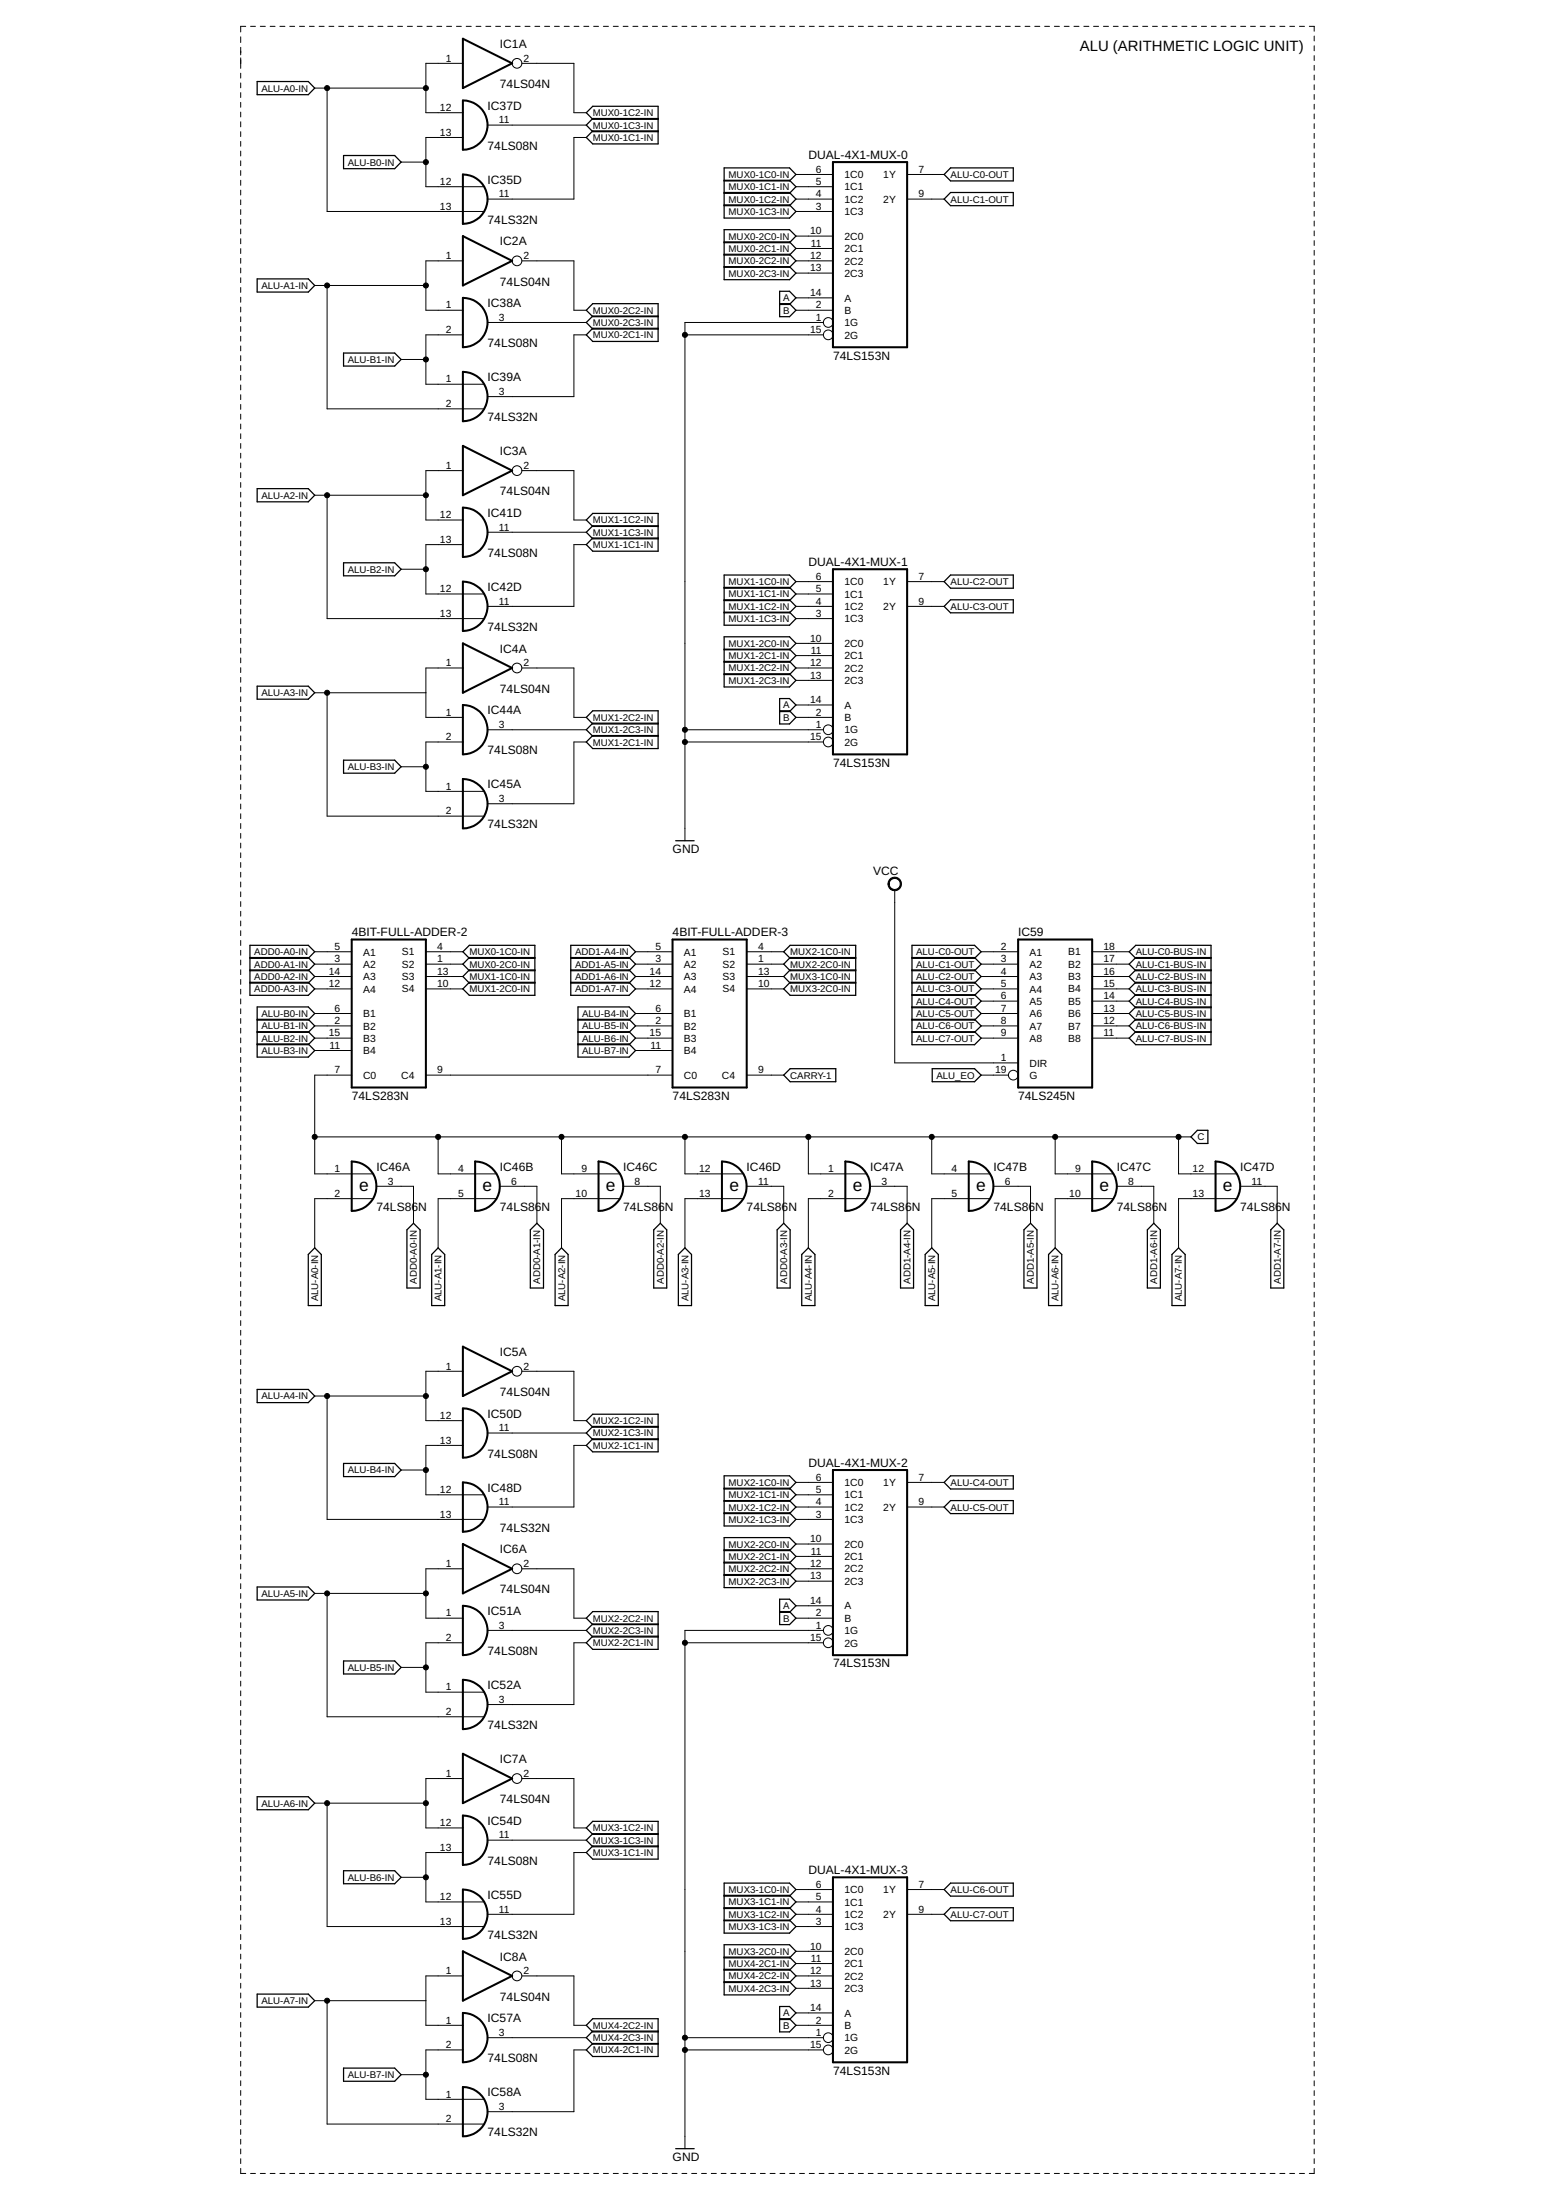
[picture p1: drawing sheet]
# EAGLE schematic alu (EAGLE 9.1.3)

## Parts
4BIT-FULL-ADDER-2  74LS283N  [DIL16]
4BIT-FULL-ADDER-3  74LS283N  [DIL16]
DUAL-4X1-MUX-0  74LS153N  [DIL16]
DUAL-4X1-MUX-1  74LS153N  [DIL16]
DUAL-4X1-MUX-2  74LS153N  [DIL16]
DUAL-4X1-MUX-3  74LS153N  [DIL16]
IC1  74LS04N  [DIL14]
IC2  74LS04N  [DIL14]
IC3  74LS04N  [DIL14]
IC4  74LS04N  [DIL14]
IC5  74LS04N  [DIL14]
IC6  74LS04N  [DIL14]
IC7  74LS04N  [DIL14]
IC8  74LS04N  [DIL14]
IC35  74LS32N  [DIL14]
IC37  74LS08N  [DIL14]
IC38  74LS08N  [DIL14]
IC39  74LS32N  [DIL14]
IC41  74LS08N  [DIL14]
IC42  74LS32N  [DIL14]
IC44  74LS08N  [DIL14]
IC45  74LS32N  [DIL14]
IC46  74LS86N  [DIL14]
IC47  74LS86N  [DIL14]
IC48  74LS32N  [DIL14]
IC50  74LS08N  [DIL14]
IC51  74LS08N  [DIL14]
IC52  74LS32N  [DIL14]
IC54  74LS08N  [DIL14]
IC55  74LS32N  [DIL14]
IC57  74LS08N  [DIL14]
IC58  74LS32N  [DIL14]
IC59  74LS245N  [DIL20]

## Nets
A: DUAL-4X1-MUX-0.14(A) DUAL-4X1-MUX-1.14(A) DUAL-4X1-MUX-2.14(A) DUAL-4X1-MUX-3.14(A)
ADD0-A0-IN: 4BIT-FULL-ADDER-2.5(A1) IC46.3(A:O)
ADD0-A1-IN: 4BIT-FULL-ADDER-2.3(A2) IC46.6(B:O)
ADD0-A2-IN: 4BIT-FULL-ADDER-2.14(A3) IC46.8(C:O)
ADD0-A3-IN: 4BIT-FULL-ADDER-2.12(A4) IC46.11(D:O)
ADD1-A4-IN: 4BIT-FULL-ADDER-3.5(A1) IC47.3(A:O)
ADD1-A5-IN: 4BIT-FULL-ADDER-3.3(A2) IC47.6(B:O)
ADD1-A6-IN: 4BIT-FULL-ADDER-3.14(A3) IC47.8(C:O)
ADD1-A7-IN: 4BIT-FULL-ADDER-3.12(A4) IC47.11(D:O)
ALU-A0-IN: IC1.1(A:I) IC35.13(D:I1) IC37.12(D:I0) IC46.2(A:I1)
ALU-A1-IN: IC2.1(A:I) IC38.1(A:I0) IC39.2(A:I1) IC46.5(B:I1)
ALU-A2-IN: IC3.1(A:I) IC41.12(D:I0) IC42.13(D:I1) IC46.10(C:I1)
ALU-A3-IN: IC4.1(A:I) IC44.1(A:I0) IC45.2(A:I1) IC46.13(D:I1)
ALU-A4-IN: IC5.1(A:I) IC47.2(A:I1) IC48.13(D:I1) IC50.12(D:I0)
ALU-A5-IN: IC6.1(A:I) IC47.5(B:I1) IC51.1(A:I0) IC52.2(A:I1)
ALU-A6-IN: IC7.1(A:I) IC47.10(C:I1) IC54.12(D:I0) IC55.13(D:I1)
ALU-A7-IN: IC8.1(A:I) IC47.13(D:I1) IC57.1(A:I0) IC58.2(A:I1)
ALU-B0-IN: 4BIT-FULL-ADDER-2.6(B1) IC35.12(D:I0) IC37.13(D:I1)
ALU-B1-IN: 4BIT-FULL-ADDER-2.2(B2) IC38.2(A:I1) IC39.1(A:I0)
ALU-B2-IN: 4BIT-FULL-ADDER-2.15(B3) IC41.13(D:I1) IC42.12(D:I0)
ALU-B3-IN: 4BIT-FULL-ADDER-2.11(B4) IC44.2(A:I1) IC45.1(A:I0)
ALU-B4-IN: 4BIT-FULL-ADDER-3.6(B1) IC48.12(D:I0) IC50.13(D:I1)
ALU-B5-IN: 4BIT-FULL-ADDER-3.2(B2) IC51.2(A:I1) IC52.1(A:I0)
ALU-B6-IN: 4BIT-FULL-ADDER-3.15(B3) IC54.13(D:I1) IC55.12(D:I0)
ALU-B7-IN: 4BIT-FULL-ADDER-3.11(B4) IC57.2(A:I1) IC58.1(A:I0)
ALU-C0-BUS-IN: IC59.18(B1)
ALU-C0-OUT: DUAL-4X1-MUX-0.7(1Y) IC59.2(A1)
ALU-C1-BUS-IN: IC59.17(B2)
ALU-C1-OUT: DUAL-4X1-MUX-0.9(2Y) IC59.3(A2)
ALU-C2-BUS-IN: IC59.16(B3)
ALU-C2-OUT: DUAL-4X1-MUX-1.7(1Y) IC59.4(A3)
ALU-C3-BUS-IN: IC59.15(B4)
ALU-C3-OUT: DUAL-4X1-MUX-1.9(2Y) IC59.5(A4)
ALU-C4-BUS-IN: IC59.14(B5)
ALU-C4-OUT: DUAL-4X1-MUX-2.7(1Y) IC59.6(A5)
ALU-C5-BUS-IN: IC59.13(B6)
ALU-C5-OUT: DUAL-4X1-MUX-2.9(2Y) IC59.7(A6)
ALU-C6-BUS-IN: IC59.12(B7)
ALU-C6-OUT: DUAL-4X1-MUX-3.7(1Y) IC59.8(A7)
ALU-C7-BUS-IN: IC59.11(B8)
ALU-C7-OUT: DUAL-4X1-MUX-3.9(2Y) IC59.9(A8)
ALU_EO: IC59.19(G)
B: DUAL-4X1-MUX-0.2(B) DUAL-4X1-MUX-1.2(B) DUAL-4X1-MUX-2.2(B) DUAL-4X1-MUX-3.2(B)
C: 4BIT-FULL-ADDER-2.7(C0) IC46.1(A:I0) IC46.4(B:I0) IC46.9(C:I0) IC46.12(D:I0) IC47.1(A:I0) IC47.4(B:I0) IC47.9(C:I0) IC47.12(D:I0)
CARRY-1: 4BIT-FULL-ADDER-3.9(C4)
GND: DUAL-4X1-MUX-0.1(1G) DUAL-4X1-MUX-0.15(2G) DUAL-4X1-MUX-1.1(1G) DUAL-4X1-MUX-1.15(2G) DUAL-4X1-MUX-2.1(1G) DUAL-4X1-MUX-2.15(2G) DUAL-4X1-MUX-3.1(1G) DUAL-4X1-MUX-3.15(2G)
MUX0-1C0: 4BIT-FULL-ADDER-2.4(S1) DUAL-4X1-MUX-0.6(1C0)
MUX0-1C1: DUAL-4X1-MUX-0.5(1C1) IC35.11(D:O)
MUX0-1C2: DUAL-4X1-MUX-0.4(1C2) IC1.2(A:O)
MUX0-1C3: DUAL-4X1-MUX-0.3(1C3) IC37.11(D:O)
MUX0-2C0: 4BIT-FULL-ADDER-2.1(S2) DUAL-4X1-MUX-0.10(2C0)
MUX0-2C1: DUAL-4X1-MUX-0.11(2C1) IC39.3(A:O)
MUX0-2C2: DUAL-4X1-MUX-0.12(2C2) IC2.2(A:O)
MUX0-2C3: DUAL-4X1-MUX-0.13(2C3) IC38.3(A:O)
MUX1-1C0: 4BIT-FULL-ADDER-2.13(S3) DUAL-4X1-MUX-1.6(1C0)
MUX1-1C1: DUAL-4X1-MUX-1.5(1C1) IC42.11(D:O)
MUX1-1C2: DUAL-4X1-MUX-1.4(1C2) IC3.2(A:O)
MUX1-1C3: DUAL-4X1-MUX-1.3(1C3) IC41.11(D:O)
MUX1-2C0: 4BIT-FULL-ADDER-2.10(S4) DUAL-4X1-MUX-1.10(2C0)
MUX1-2C1: DUAL-4X1-MUX-1.11(2C1)
MUX1-2C1-IN: IC45.3(A:O)
MUX1-2C2: DUAL-4X1-MUX-1.12(2C2)
MUX1-2C2-IN: IC4.2(A:O)
MUX1-2C3: DUAL-4X1-MUX-1.13(2C3)
MUX1-2C3-IN: IC44.3(A:O)
MUX2-1C0: 4BIT-FULL-ADDER-3.4(S1) DUAL-4X1-MUX-2.6(1C0)
MUX2-1C1: DUAL-4X1-MUX-2.5(1C1) IC48.11(D:O)
MUX2-1C2: DUAL-4X1-MUX-2.4(1C2) IC5.2(A:O)
MUX2-1C3: DUAL-4X1-MUX-2.3(1C3) IC50.11(D:O)
MUX2-2C0: 4BIT-FULL-ADDER-3.1(S2) DUAL-4X1-MUX-2.10(2C0)
MUX2-2C1: DUAL-4X1-MUX-2.11(2C1) IC52.3(A:O)
MUX2-2C2: DUAL-4X1-MUX-2.12(2C2) IC6.2(A:O)
MUX2-2C3: DUAL-4X1-MUX-2.13(2C3) IC51.3(A:O)
MUX3-1C0: 4BIT-FULL-ADDER-3.13(S3) DUAL-4X1-MUX-3.6(1C0)
MUX3-1C1: DUAL-4X1-MUX-3.5(1C1) IC55.11(D:O)
MUX3-1C2: DUAL-4X1-MUX-3.4(1C2) IC7.2(A:O)
MUX3-1C3: DUAL-4X1-MUX-3.3(1C3) IC54.11(D:O)
MUX3-2C0: 4BIT-FULL-ADDER-3.10(S4) DUAL-4X1-MUX-3.10(2C0)
MUX3-2C1: DUAL-4X1-MUX-3.11(2C1) IC58.3(A:O)
MUX3-2C2: DUAL-4X1-MUX-3.12(2C2) IC8.2(A:O)
MUX3-2C3: DUAL-4X1-MUX-3.13(2C3) IC57.3(A:O)
N$1: 4BIT-FULL-ADDER-2.9(C4) 4BIT-FULL-ADDER-3.7(C0)
VCC: IC59.1(DIR)
Unconnected: IC1.3(B:I) IC1.4(B:O) IC1.5(C:I) IC1.6(C:O) IC1.8(D:O) IC1.9(D:I) IC1.10(E:O) IC1.11(E:I) IC1.12(F:O) IC1.13(F:I) IC2.3(B:I) IC2.4(B:O) IC2.5(C:I) IC2.6(C:O) IC2.8(D:O) IC2.9(D:I) IC2.10(E:O) IC2.11(E:I) IC2.12(F:O) IC2.13(F:I) IC3.3(B:I) IC3.4(B:O) IC3.5(C:I) IC3.6(C:O) IC3.8(D:O) IC3.9(D:I) IC3.10(E:O) IC3.11(E:I) IC3.12(F:O) IC3.13(F:I) IC4.3(B:I) IC4.4(B:O) IC4.5(C:I) IC4.6(C:O) IC4.8(D:O) IC4.9(D:I) IC4.10(E:O) IC4.11(E:I) IC4.12(F:O) IC4.13(F:I) IC5.3(B:I) IC5.4(B:O) IC5.5(C:I) IC5.6(C:O) IC5.8(D:O) IC5.9(D:I) IC5.10(E:O) IC5.11(E:I) IC5.12(F:O) IC5.13(F:I) IC6.3(B:I) IC6.4(B:O) IC6.5(C:I) IC6.6(C:O) IC6.8(D:O) IC6.9(D:I) IC6.10(E:O) IC6.11(E:I) IC6.12(F:O) IC6.13(F:I) IC7.3(B:I) IC7.4(B:O) IC7.5(C:I) IC7.6(C:O) IC7.8(D:O) IC7.9(D:I) IC7.10(E:O) IC7.11(E:I) IC7.12(F:O) IC7.13(F:I) IC8.3(B:I) IC8.4(B:O) IC8.5(C:I) IC8.6(C:O) IC8.8(D:O) IC8.9(D:I) IC8.10(E:O) IC8.11(E:I) IC8.12(F:O) IC8.13(F:I) IC35.1(A:I0) IC35.2(A:I1) IC35.3(A:O) IC35.4(B:I0) IC35.5(B:I1) IC35.6(B:O) IC35.8(C:O) IC35.9(C:I0) IC35.10(C:I1) IC37.1(A:I0) IC37.2(A:I1) IC37.3(A:O) IC37.4(B:I0) IC37.5(B:I1) IC37.6(B:O) IC37.8(C:O) IC37.9(C:I0) IC37.10(C:I1) IC38.4(B:I0) IC38.5(B:I1) IC38.6(B:O) IC38.8(C:O) IC38.9(C:I0) IC38.10(C:I1) IC38.11(D:O) IC38.12(D:I0) IC38.13(D:I1) IC39.4(B:I0) IC39.5(B:I1) IC39.6(B:O) IC39.8(C:O) IC39.9(C:I0) IC39.10(C:I1) IC39.11(D:O) IC39.12(D:I0) IC39.13(D:I1) IC41.1(A:I0) IC41.2(A:I1) IC41.3(A:O) IC41.4(B:I0) IC41.5(B:I1) IC41.6(B:O) IC41.8(C:O) IC41.9(C:I0) IC41.10(C:I1) IC42.1(A:I0) IC42.2(A:I1) IC42.3(A:O) IC42.4(B:I0) IC42.5(B:I1) IC42.6(B:O) IC42.8(C:O) IC42.9(C:I0) IC42.10(C:I1) IC44.4(B:I0) IC44.5(B:I1) IC44.6(B:O) IC44.8(C:O) IC44.9(C:I0) IC44.10(C:I1) IC44.11(D:O) IC44.12(D:I0) IC44.13(D:I1) IC45.4(B:I0) IC45.5(B:I1) IC45.6(B:O) IC45.8(C:O) IC45.9(C:I0) IC45.10(C:I1) IC45.11(D:O) IC45.12(D:I0) IC45.13(D:I1) IC48.1(A:I0) IC48.2(A:I1) IC48.3(A:O) IC48.4(B:I0) IC48.5(B:I1) IC48.6(B:O) IC48.8(C:O) IC48.9(C:I0) IC48.10(C:I1) IC50.1(A:I0) IC50.2(A:I1) IC50.3(A:O) IC50.4(B:I0) IC50.5(B:I1) IC50.6(B:O) IC50.8(C:O) IC50.9(C:I0) IC50.10(C:I1) IC51.4(B:I0) IC51.5(B:I1) IC51.6(B:O) IC51.8(C:O) IC51.9(C:I0) IC51.10(C:I1) IC51.11(D:O) IC51.12(D:I0) IC51.13(D:I1) IC52.4(B:I0) IC52.5(B:I1) IC52.6(B:O) IC52.8(C:O) IC52.9(C:I0) IC52.10(C:I1) IC52.11(D:O) IC52.12(D:I0) IC52.13(D:I1) IC54.1(A:I0) IC54.2(A:I1) IC54.3(A:O) IC54.4(B:I0) IC54.5(B:I1) IC54.6(B:O) IC54.8(C:O) IC54.9(C:I0) IC54.10(C:I1) IC55.1(A:I0) IC55.2(A:I1) IC55.3(A:O) IC55.4(B:I0) IC55.5(B:I1) IC55.6(B:O) IC55.8(C:O) IC55.9(C:I0) IC55.10(C:I1) IC57.4(B:I0) IC57.5(B:I1) IC57.6(B:O) IC57.8(C:O) IC57.9(C:I0) IC57.10(C:I1) IC57.11(D:O) IC57.12(D:I0) IC57.13(D:I1) IC58.4(B:I0) IC58.5(B:I1) IC58.6(B:O) IC58.8(C:O) IC58.9(C:I0) IC58.10(C:I1) IC58.11(D:O) IC58.12(D:I0) IC58.13(D:I1)

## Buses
MUX0-1C[0..7],MUX0-2C[0..7],MUX1-1C[0..7],MUX1-2C[0..7]
MUX2-1C[0..3],MUX2-2C[0..3],MUX3-1C[0..3],MUX3-2C[0..3]

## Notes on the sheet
- ALU (ARITHMETIC LOGIC UNIT)

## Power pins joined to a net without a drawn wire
GND: 4BIT-FULL-ADDER-2.8(GND) 4BIT-FULL-ADDER-3.8(GND) DUAL-4X1-MUX-0.8(GND) DUAL-4X1-MUX-1.8(GND) DUAL-4X1-MUX-2.8(GND) DUAL-4X1-MUX-3.8(GND) IC1.7(P:GND) IC2.7(P:GND) IC3.7(P:GND) IC4.7(P:GND) IC5.7(P:GND) IC6.7(P:GND) IC7.7(P:GND) IC8.7(P:GND) IC35.7(P:GND) IC37.7(P:GND) IC38.7(P:GND) IC39.7(P:GND) IC41.7(P:GND) IC42.7(P:GND) IC44.7(P:GND) IC45.7(P:GND) IC46.7(P:GND) IC47.7(P:GND) IC48.7(P:GND) IC50.7(P:GND) IC51.7(P:GND) IC52.7(P:GND) IC54.7(P:GND) IC55.7(P:GND) IC57.7(P:GND) IC58.7(P:GND) IC59.10(GND)
VCC: 4BIT-FULL-ADDER-2.16(VCC) 4BIT-FULL-ADDER-3.16(VCC) DUAL-4X1-MUX-0.16(VCC) DUAL-4X1-MUX-1.16(VCC) DUAL-4X1-MUX-2.16(VCC) DUAL-4X1-MUX-3.16(VCC) IC1.14(P:VCC) IC2.14(P:VCC) IC3.14(P:VCC) IC4.14(P:VCC) IC5.14(P:VCC) IC6.14(P:VCC) IC7.14(P:VCC) IC8.14(P:VCC) IC35.14(P:VCC) IC37.14(P:VCC) IC38.14(P:VCC) IC39.14(P:VCC) IC41.14(P:VCC) IC42.14(P:VCC) IC44.14(P:VCC) IC45.14(P:VCC) IC46.14(P:VCC) IC47.14(P:VCC) IC48.14(P:VCC) IC50.14(P:VCC) IC51.14(P:VCC) IC52.14(P:VCC) IC54.14(P:VCC) IC55.14(P:VCC) IC57.14(P:VCC) IC58.14(P:VCC) IC59.20(VCC)
